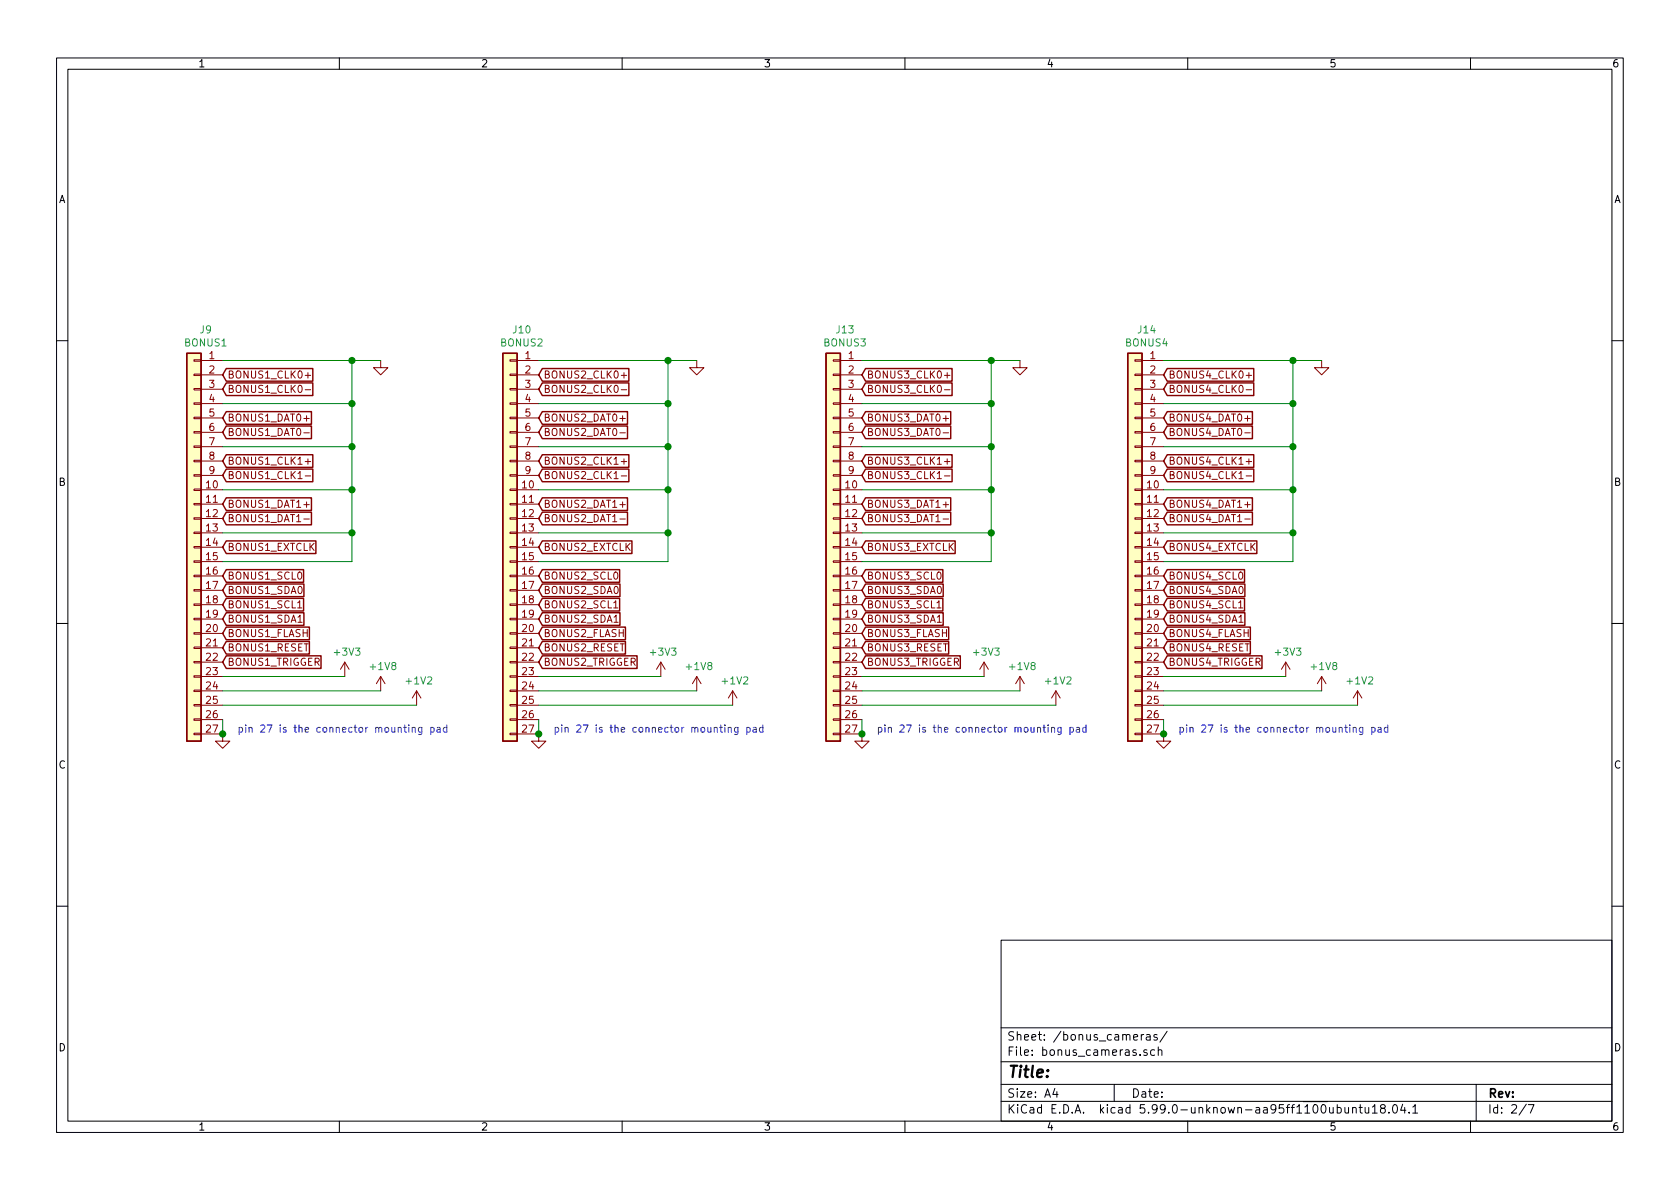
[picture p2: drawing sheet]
EESchema Schematic File Version 5
EELAYER 31 0
EELAYER END
$Descr A4 11693 8268
encoding utf-8
Sheet 3 7
Title ""
Date ""
Rev ""
Comp ""
Comment1 ""
Comment2 ""
Comment3 ""
Comment4 ""
Comment5 ""
Comment6 ""
Comment7 ""
Comment8 ""
Comment9 ""
$EndDescr
Connection ~ 9000 3100
Connection ~ 9000 2500
Connection ~ 4650 2800
Connection ~ 4650 3400
Connection ~ 4650 2500
Connection ~ 9000 2800
Connection ~ 2450 2500
Connection ~ 3750 5100
Connection ~ 6900 3100
Connection ~ 6000 5100
Connection ~ 2450 2800
Connection ~ 2450 3400
Connection ~ 6900 3700
Connection ~ 8100 5100
Connection ~ 9000 3700
Connection ~ 6900 2800
Connection ~ 4650 3700
Connection ~ 2450 3700
Connection ~ 2450 3100
Connection ~ 6900 2500
Connection ~ 4650 3100
Connection ~ 1550 5100
Connection ~ 9000 3400
Connection ~ 6900 3400
Wire Wire Line
	1550 2500 2450 2500
Wire Wire Line
	1550 2800 2450 2800
Wire Wire Line
	1550 3100 2450 3100
Wire Wire Line
	1550 3400 2450 3400
Wire Wire Line
	1550 3700 2450 3700
Wire Wire Line
	1550 4700 2400 4700
Wire Wire Line
	1550 5100 1550 5000
Wire Wire Line
	2450 2500 2450 2800
Wire Wire Line
	2450 2500 2650 2500
Wire Wire Line
	2450 2800 2450 3100
Wire Wire Line
	2450 3100 2450 3400
Wire Wire Line
	2450 3400 2450 3700
Wire Wire Line
	2450 3700 2450 3900
Wire Wire Line
	2450 3900 1550 3900
Wire Wire Line
	2650 4800 1550 4800
Wire Wire Line
	2900 4900 1550 4900
Wire Wire Line
	3750 2500 4650 2500
Wire Wire Line
	3750 2800 4650 2800
Wire Wire Line
	3750 3100 4650 3100
Wire Wire Line
	3750 3400 4650 3400
Wire Wire Line
	3750 3700 4650 3700
Wire Wire Line
	3750 4700 4600 4700
Wire Wire Line
	3750 5100 3750 5000
Wire Wire Line
	4650 2500 4650 2800
Wire Wire Line
	4650 2500 4850 2500
Wire Wire Line
	4650 2800 4650 3100
Wire Wire Line
	4650 3100 4650 3400
Wire Wire Line
	4650 3400 4650 3700
Wire Wire Line
	4650 3700 4650 3900
Wire Wire Line
	4650 3900 3750 3900
Wire Wire Line
	4850 4800 3750 4800
Wire Wire Line
	5100 4900 3750 4900
Wire Wire Line
	6000 2500 6900 2500
Wire Wire Line
	6000 2800 6900 2800
Wire Wire Line
	6000 3100 6900 3100
Wire Wire Line
	6000 3400 6900 3400
Wire Wire Line
	6000 3700 6900 3700
Wire Wire Line
	6000 4700 6850 4700
Wire Wire Line
	6000 5100 6000 5000
Wire Wire Line
	6900 2500 6900 2800
Wire Wire Line
	6900 2500 7100 2500
Wire Wire Line
	6900 2800 6900 3100
Wire Wire Line
	6900 3100 6900 3400
Wire Wire Line
	6900 3400 6900 3700
Wire Wire Line
	6900 3700 6900 3900
Wire Wire Line
	6900 3900 6000 3900
Wire Wire Line
	7100 4800 6000 4800
Wire Wire Line
	7350 4900 6000 4900
Wire Wire Line
	8100 2500 9000 2500
Wire Wire Line
	8100 2800 9000 2800
Wire Wire Line
	8100 3100 9000 3100
Wire Wire Line
	8100 3400 9000 3400
Wire Wire Line
	8100 3700 9000 3700
Wire Wire Line
	8100 4700 8950 4700
Wire Wire Line
	8100 5100 8100 5000
Wire Wire Line
	9000 2500 9000 2800
Wire Wire Line
	9000 2500 9200 2500
Wire Wire Line
	9000 2800 9000 3100
Wire Wire Line
	9000 3100 9000 3400
Wire Wire Line
	9000 3400 9000 3700
Wire Wire Line
	9000 3700 9000 3900
Wire Wire Line
	9000 3900 8100 3900
Wire Wire Line
	9200 4800 8100 4800
Wire Wire Line
	9450 4900 8100 4900
Text Notes 1650 5100 0    50   ~ 0
pin 27 is the connector mounting pad
Text Notes 3850 5100 0    50   ~ 0
pin 27 is the connector mounting pad
Text Notes 6100 5100 0    50   ~ 0
pin 27 is the connector mounting pad
Text Notes 8200 5100 0    50   ~ 0
pin 27 is the connector mounting pad
Text GLabel 1550 2600 2    50   Input ~ 0
BONUS1_CLK0+
Text GLabel 1550 2700 2    50   Input ~ 0
BONUS1_CLK0-
Text GLabel 1550 2900 2    50   Input ~ 0
BONUS1_DAT0+
Text GLabel 1550 3000 2    50   Input ~ 0
BONUS1_DAT0-
Text GLabel 1550 3200 2    50   Input ~ 0
BONUS1_CLK1+
Text GLabel 1550 3300 2    50   Input ~ 0
BONUS1_CLK1-
Text GLabel 1550 3500 2    50   Input ~ 0
BONUS1_DAT1+
Text GLabel 1550 3600 2    50   Input ~ 0
BONUS1_DAT1-
Text GLabel 1550 3800 2    50   Input ~ 0
BONUS1_EXTCLK
Text GLabel 1550 4000 2    50   Input ~ 0
BONUS1_SCL0
Text GLabel 1550 4100 2    50   Input ~ 0
BONUS1_SDA0
Text GLabel 1550 4200 2    50   Input ~ 0
BONUS1_SCL1
Text GLabel 1550 4300 2    50   Input ~ 0
BONUS1_SDA1
Text GLabel 1550 4400 2    50   Input ~ 0
BONUS1_FLASH
Text GLabel 1550 4500 2    50   Input ~ 0
BONUS1_RESET
Text GLabel 1550 4600 2    50   Input ~ 0
BONUS1_TRIGGER
Text GLabel 3750 2600 2    50   Input ~ 0
BONUS2_CLK0+
Text GLabel 3750 2700 2    50   Input ~ 0
BONUS2_CLK0-
Text GLabel 3750 2900 2    50   Input ~ 0
BONUS2_DAT0+
Text GLabel 3750 3000 2    50   Input ~ 0
BONUS2_DAT0-
Text GLabel 3750 3200 2    50   Input ~ 0
BONUS2_CLK1+
Text GLabel 3750 3300 2    50   Input ~ 0
BONUS2_CLK1-
Text GLabel 3750 3500 2    50   Input ~ 0
BONUS2_DAT1+
Text GLabel 3750 3600 2    50   Input ~ 0
BONUS2_DAT1-
Text GLabel 3750 3800 2    50   Input ~ 0
BONUS2_EXTCLK
Text GLabel 3750 4000 2    50   Input ~ 0
BONUS2_SCL0
Text GLabel 3750 4100 2    50   Input ~ 0
BONUS2_SDA0
Text GLabel 3750 4200 2    50   Input ~ 0
BONUS2_SCL1
Text GLabel 3750 4300 2    50   Input ~ 0
BONUS2_SDA1
Text GLabel 3750 4400 2    50   Input ~ 0
BONUS2_FLASH
Text GLabel 3750 4500 2    50   Input ~ 0
BONUS2_RESET
Text GLabel 3750 4600 2    50   Input ~ 0
BONUS2_TRIGGER
Text GLabel 6000 2600 2    50   Input ~ 0
BONUS3_CLK0+
Text GLabel 6000 2700 2    50   Input ~ 0
BONUS3_CLK0-
Text GLabel 6000 2900 2    50   Input ~ 0
BONUS3_DAT0+
Text GLabel 6000 3000 2    50   Input ~ 0
BONUS3_DAT0-
Text GLabel 6000 3200 2    50   Input ~ 0
BONUS3_CLK1+
Text GLabel 6000 3300 2    50   Input ~ 0
BONUS3_CLK1-
Text GLabel 6000 3500 2    50   Input ~ 0
BONUS3_DAT1+
Text GLabel 6000 3600 2    50   Input ~ 0
BONUS3_DAT1-
Text GLabel 6000 3800 2    50   Input ~ 0
BONUS3_EXTCLK
Text GLabel 6000 4000 2    50   Input ~ 0
BONUS3_SCL0
Text GLabel 6000 4100 2    50   Input ~ 0
BONUS3_SDA0
Text GLabel 6000 4200 2    50   Input ~ 0
BONUS3_SCL1
Text GLabel 6000 4300 2    50   Input ~ 0
BONUS3_SDA1
Text GLabel 6000 4400 2    50   Input ~ 0
BONUS3_FLASH
Text GLabel 6000 4500 2    50   Input ~ 0
BONUS3_RESET
Text GLabel 6000 4600 2    50   Input ~ 0
BONUS3_TRIGGER
Text GLabel 8100 2600 2    50   Input ~ 0
BONUS4_CLK0+
Text GLabel 8100 2700 2    50   Input ~ 0
BONUS4_CLK0-
Text GLabel 8100 2900 2    50   Input ~ 0
BONUS4_DAT0+
Text GLabel 8100 3000 2    50   Input ~ 0
BONUS4_DAT0-
Text GLabel 8100 3200 2    50   Input ~ 0
BONUS4_CLK1+
Text GLabel 8100 3300 2    50   Input ~ 0
BONUS4_CLK1-
Text GLabel 8100 3500 2    50   Input ~ 0
BONUS4_DAT1+
Text GLabel 8100 3600 2    50   Input ~ 0
BONUS4_DAT1-
Text GLabel 8100 3800 2    50   Input ~ 0
BONUS4_EXTCLK
Text GLabel 8100 4000 2    50   Input ~ 0
BONUS4_SCL0
Text GLabel 8100 4100 2    50   Input ~ 0
BONUS4_SDA0
Text GLabel 8100 4200 2    50   Input ~ 0
BONUS4_SCL1
Text GLabel 8100 4300 2    50   Input ~ 0
BONUS4_SDA1
Text GLabel 8100 4400 2    50   Input ~ 0
BONUS4_FLASH
Text GLabel 8100 4500 2    50   Input ~ 0
BONUS4_RESET
Text GLabel 8100 4600 2    50   Input ~ 0
BONUS4_TRIGGER
$Comp
L power:+3V3 #PWR0191
U 1 1
P 2400 4700
F 0 "#PWR0191" H 2400 4550 50  0001 C CNN
F 1 "+3V3" H 2415 4873 50  0000 C CNN
F 2 "" H 2400 4700 50  0001 C CNN
F 3 "" H 2400 4700 50  0001 C CNN
	1    2400 4700
	1    0    0    -1  
$EndComp
$Comp
L power:+1V8 #PWR0192
U 1 1
P 2650 4800
F 0 "#PWR0192" H 2650 4650 50  0001 C CNN
F 1 "+1V8" H 2665 4973 50  0000 C CNN
F 2 "" H 2650 4800 50  0001 C CNN
F 3 "" H 2650 4800 50  0001 C CNN
	1    2650 4800
	1    0    0    -1  
$EndComp
$Comp
L power:+1V2 #PWR0193
U 1 1
P 2900 4900
F 0 "#PWR0193" H 2900 4750 50  0001 C CNN
F 1 "+1V2" H 2915 5073 50  0000 C CNN
F 2 "" H 2900 4900 50  0001 C CNN
F 3 "" H 2900 4900 50  0001 C CNN
	1    2900 4900
	1    0    0    -1  
$EndComp
$Comp
L power:+3V3 #PWR0196
U 1 1
P 4600 4700
F 0 "#PWR0196" H 4600 4550 50  0001 C CNN
F 1 "+3V3" H 4615 4873 50  0000 C CNN
F 2 "" H 4600 4700 50  0001 C CNN
F 3 "" H 4600 4700 50  0001 C CNN
	1    4600 4700
	1    0    0    -1  
$EndComp
$Comp
L power:+1V8 #PWR0197
U 1 1
P 4850 4800
F 0 "#PWR0197" H 4850 4650 50  0001 C CNN
F 1 "+1V8" H 4865 4973 50  0000 C CNN
F 2 "" H 4850 4800 50  0001 C CNN
F 3 "" H 4850 4800 50  0001 C CNN
	1    4850 4800
	1    0    0    -1  
$EndComp
$Comp
L power:+1V2 #PWR0198
U 1 1
P 5100 4900
F 0 "#PWR0198" H 5100 4750 50  0001 C CNN
F 1 "+1V2" H 5115 5073 50  0000 C CNN
F 2 "" H 5100 4900 50  0001 C CNN
F 3 "" H 5100 4900 50  0001 C CNN
	1    5100 4900
	1    0    0    -1  
$EndComp
$Comp
L power:+3V3 #PWR0139
U 1 1
P 6850 4700
F 0 "#PWR0139" H 6850 4550 50  0001 C CNN
F 1 "+3V3" H 6865 4873 50  0000 C CNN
F 2 "" H 6850 4700 50  0001 C CNN
F 3 "" H 6850 4700 50  0001 C CNN
	1    6850 4700
	1    0    0    -1  
$EndComp
$Comp
L power:+1V8 #PWR0140
U 1 1
P 7100 4800
F 0 "#PWR0140" H 7100 4650 50  0001 C CNN
F 1 "+1V8" H 7115 4973 50  0000 C CNN
F 2 "" H 7100 4800 50  0001 C CNN
F 3 "" H 7100 4800 50  0001 C CNN
	1    7100 4800
	1    0    0    -1  
$EndComp
$Comp
L power:+1V2 #PWR0143
U 1 1
P 7350 4900
F 0 "#PWR0143" H 7350 4750 50  0001 C CNN
F 1 "+1V2" H 7365 5073 50  0000 C CNN
F 2 "" H 7350 4900 50  0001 C CNN
F 3 "" H 7350 4900 50  0001 C CNN
	1    7350 4900
	1    0    0    -1  
$EndComp
$Comp
L power:+3V3 #PWR0200
U 1 1
P 8950 4700
F 0 "#PWR0200" H 8950 4550 50  0001 C CNN
F 1 "+3V3" H 8965 4873 50  0000 C CNN
F 2 "" H 8950 4700 50  0001 C CNN
F 3 "" H 8950 4700 50  0001 C CNN
	1    8950 4700
	1    0    0    -1  
$EndComp
$Comp
L power:+1V8 #PWR0201
U 1 1
P 9200 4800
F 0 "#PWR0201" H 9200 4650 50  0001 C CNN
F 1 "+1V8" H 9215 4973 50  0000 C CNN
F 2 "" H 9200 4800 50  0001 C CNN
F 3 "" H 9200 4800 50  0001 C CNN
	1    9200 4800
	1    0    0    -1  
$EndComp
$Comp
L power:+1V2 #PWR0203
U 1 1
P 9450 4900
F 0 "#PWR0203" H 9450 4750 50  0001 C CNN
F 1 "+1V2" H 9465 5073 50  0000 C CNN
F 2 "" H 9450 4900 50  0001 C CNN
F 3 "" H 9450 4900 50  0001 C CNN
	1    9450 4900
	1    0    0    -1  
$EndComp
$Comp
L power:GND #PWR0194
U 1 1
P 1550 5100
F 0 "#PWR0194" H 1550 4850 50  0001 C CNN
F 1 "GND" H 1555 4927 50  0001 C CNN
F 2 "" H 1550 5100 50  0001 C CNN
F 3 "" H 1550 5100 50  0001 C CNN
	1    1550 5100
	1    0    0    -1  
$EndComp
$Comp
L power:GND #PWR0190
U 1 1
P 2650 2500
F 0 "#PWR0190" H 2650 2250 50  0001 C CNN
F 1 "GND" H 2655 2327 50  0001 C CNN
F 2 "" H 2650 2500 50  0001 C CNN
F 3 "" H 2650 2500 50  0001 C CNN
	1    2650 2500
	1    0    0    -1  
$EndComp
$Comp
L power:GND #PWR0199
U 1 1
P 3750 5100
F 0 "#PWR0199" H 3750 4850 50  0001 C CNN
F 1 "GND" H 3755 4927 50  0001 C CNN
F 2 "" H 3750 5100 50  0001 C CNN
F 3 "" H 3750 5100 50  0001 C CNN
	1    3750 5100
	1    0    0    -1  
$EndComp
$Comp
L power:GND #PWR0195
U 1 1
P 4850 2500
F 0 "#PWR0195" H 4850 2250 50  0001 C CNN
F 1 "GND" H 4855 2327 50  0001 C CNN
F 2 "" H 4850 2500 50  0001 C CNN
F 3 "" H 4850 2500 50  0001 C CNN
	1    4850 2500
	1    0    0    -1  
$EndComp
$Comp
L power:GND #PWR0182
U 1 1
P 6000 5100
F 0 "#PWR0182" H 6000 4850 50  0001 C CNN
F 1 "GND" H 6005 4927 50  0001 C CNN
F 2 "" H 6000 5100 50  0001 C CNN
F 3 "" H 6000 5100 50  0001 C CNN
	1    6000 5100
	1    0    0    -1  
$EndComp
$Comp
L power:GND #PWR0138
U 1 1
P 7100 2500
F 0 "#PWR0138" H 7100 2250 50  0001 C CNN
F 1 "GND" H 7105 2327 50  0001 C CNN
F 2 "" H 7100 2500 50  0001 C CNN
F 3 "" H 7100 2500 50  0001 C CNN
	1    7100 2500
	1    0    0    -1  
$EndComp
$Comp
L power:GND #PWR0204
U 1 1
P 8100 5100
F 0 "#PWR0204" H 8100 4850 50  0001 C CNN
F 1 "GND" H 8105 4927 50  0001 C CNN
F 2 "" H 8100 5100 50  0001 C CNN
F 3 "" H 8100 5100 50  0001 C CNN
	1    8100 5100
	1    0    0    -1  
$EndComp
$Comp
L power:GND #PWR0185
U 1 1
P 9200 2500
F 0 "#PWR0185" H 9200 2250 50  0001 C CNN
F 1 "GND" H 9205 2327 50  0001 C CNN
F 2 "" H 9200 2500 50  0001 C CNN
F 3 "" H 9200 2500 50  0001 C CNN
	1    9200 2500
	1    0    0    -1  
$EndComp
$Comp
L Connector_Generic:Conn_01x27 J9
U 1 1
P 1350 3800
F 0 "J9" H 1268 5317 50  0000 C CNN
F 1 "BONUS1" H 1268 5226 50  0000 C CNN
F 2 "Connectors_OSRF:MOLEX_505110_2691" H 1350 3800 50  0001 C CNN
F 3 "~" H 1350 3800 50  0001 C CNN
F 4 "Digikey" H 1268 5417 50  0001 C CNN "D1"
F 5 "Digikey" H 1268 5417 50  0001 C CNN "D1N"
F 6 "WM24281CT-ND" H 1268 5417 50  0001 C CNN "D1PN"
F 7 "Molex" H 1350 3800 50  0001 C CNN "MFN"
F 8 "5051102691" H 1350 3800 50  0001 C CNN "MPN"
	1    1350 3800
	-1   0    0    -1  
$EndComp
$Comp
L Connector_Generic:Conn_01x27 J10
U 1 1
P 3550 3800
F 0 "J10" H 3468 5317 50  0000 C CNN
F 1 "BONUS2" H 3468 5226 50  0000 C CNN
F 2 "Connectors_OSRF:MOLEX_505110_2691" H 3550 3800 50  0001 C CNN
F 3 "~" H 3550 3800 50  0001 C CNN
F 4 "Digikey" H 3468 5417 50  0001 C CNN "D1"
F 5 "Digikey" H 3468 5417 50  0001 C CNN "D1N"
F 6 "WM24281CT-ND" H 3468 5417 50  0001 C CNN "D1PN"
F 7 "Molex" H 3550 3800 50  0001 C CNN "MFN"
F 8 "5051102691" H 3550 3800 50  0001 C CNN "MPN"
	1    3550 3800
	-1   0    0    -1  
$EndComp
$Comp
L Connector_Generic:Conn_01x27 J13
U 1 1
P 5800 3800
F 0 "J13" H 5718 5317 50  0000 C CNN
F 1 "BONUS3" H 5718 5226 50  0000 C CNN
F 2 "Connectors_OSRF:MOLEX_505110_2691" H 5800 3800 50  0001 C CNN
F 3 "~" H 5800 3800 50  0001 C CNN
F 4 "Digikey" H 5718 5417 50  0001 C CNN "D1"
F 5 "Digikey" H 5718 5417 50  0001 C CNN "D1N"
F 6 "WM24281CT-ND" H 5718 5417 50  0001 C CNN "D1PN"
F 7 "Molex" H 5800 3800 50  0001 C CNN "MFN"
F 8 "5051102691" H 5800 3800 50  0001 C CNN "MPN"
	1    5800 3800
	-1   0    0    -1  
$EndComp
$Comp
L Connector_Generic:Conn_01x27 J14
U 1 1
P 7900 3800
F 0 "J14" H 7818 5317 50  0000 C CNN
F 1 "BONUS4" H 7818 5226 50  0000 C CNN
F 2 "Connectors_OSRF:MOLEX_505110_2691" H 7900 3800 50  0001 C CNN
F 3 "~" H 7900 3800 50  0001 C CNN
F 4 "Digikey" H 7818 5417 50  0001 C CNN "D1"
F 5 "Digikey" H 7818 5417 50  0001 C CNN "D1N"
F 6 "WM24281CT-ND" H 7818 5417 50  0001 C CNN "D1PN"
F 7 "Molex" H 7900 3800 50  0001 C CNN "MFN"
F 8 "5051102691" H 7900 3800 50  0001 C CNN "MPN"
	1    7900 3800
	-1   0    0    -1  
$EndComp
$EndSCHEMATC
